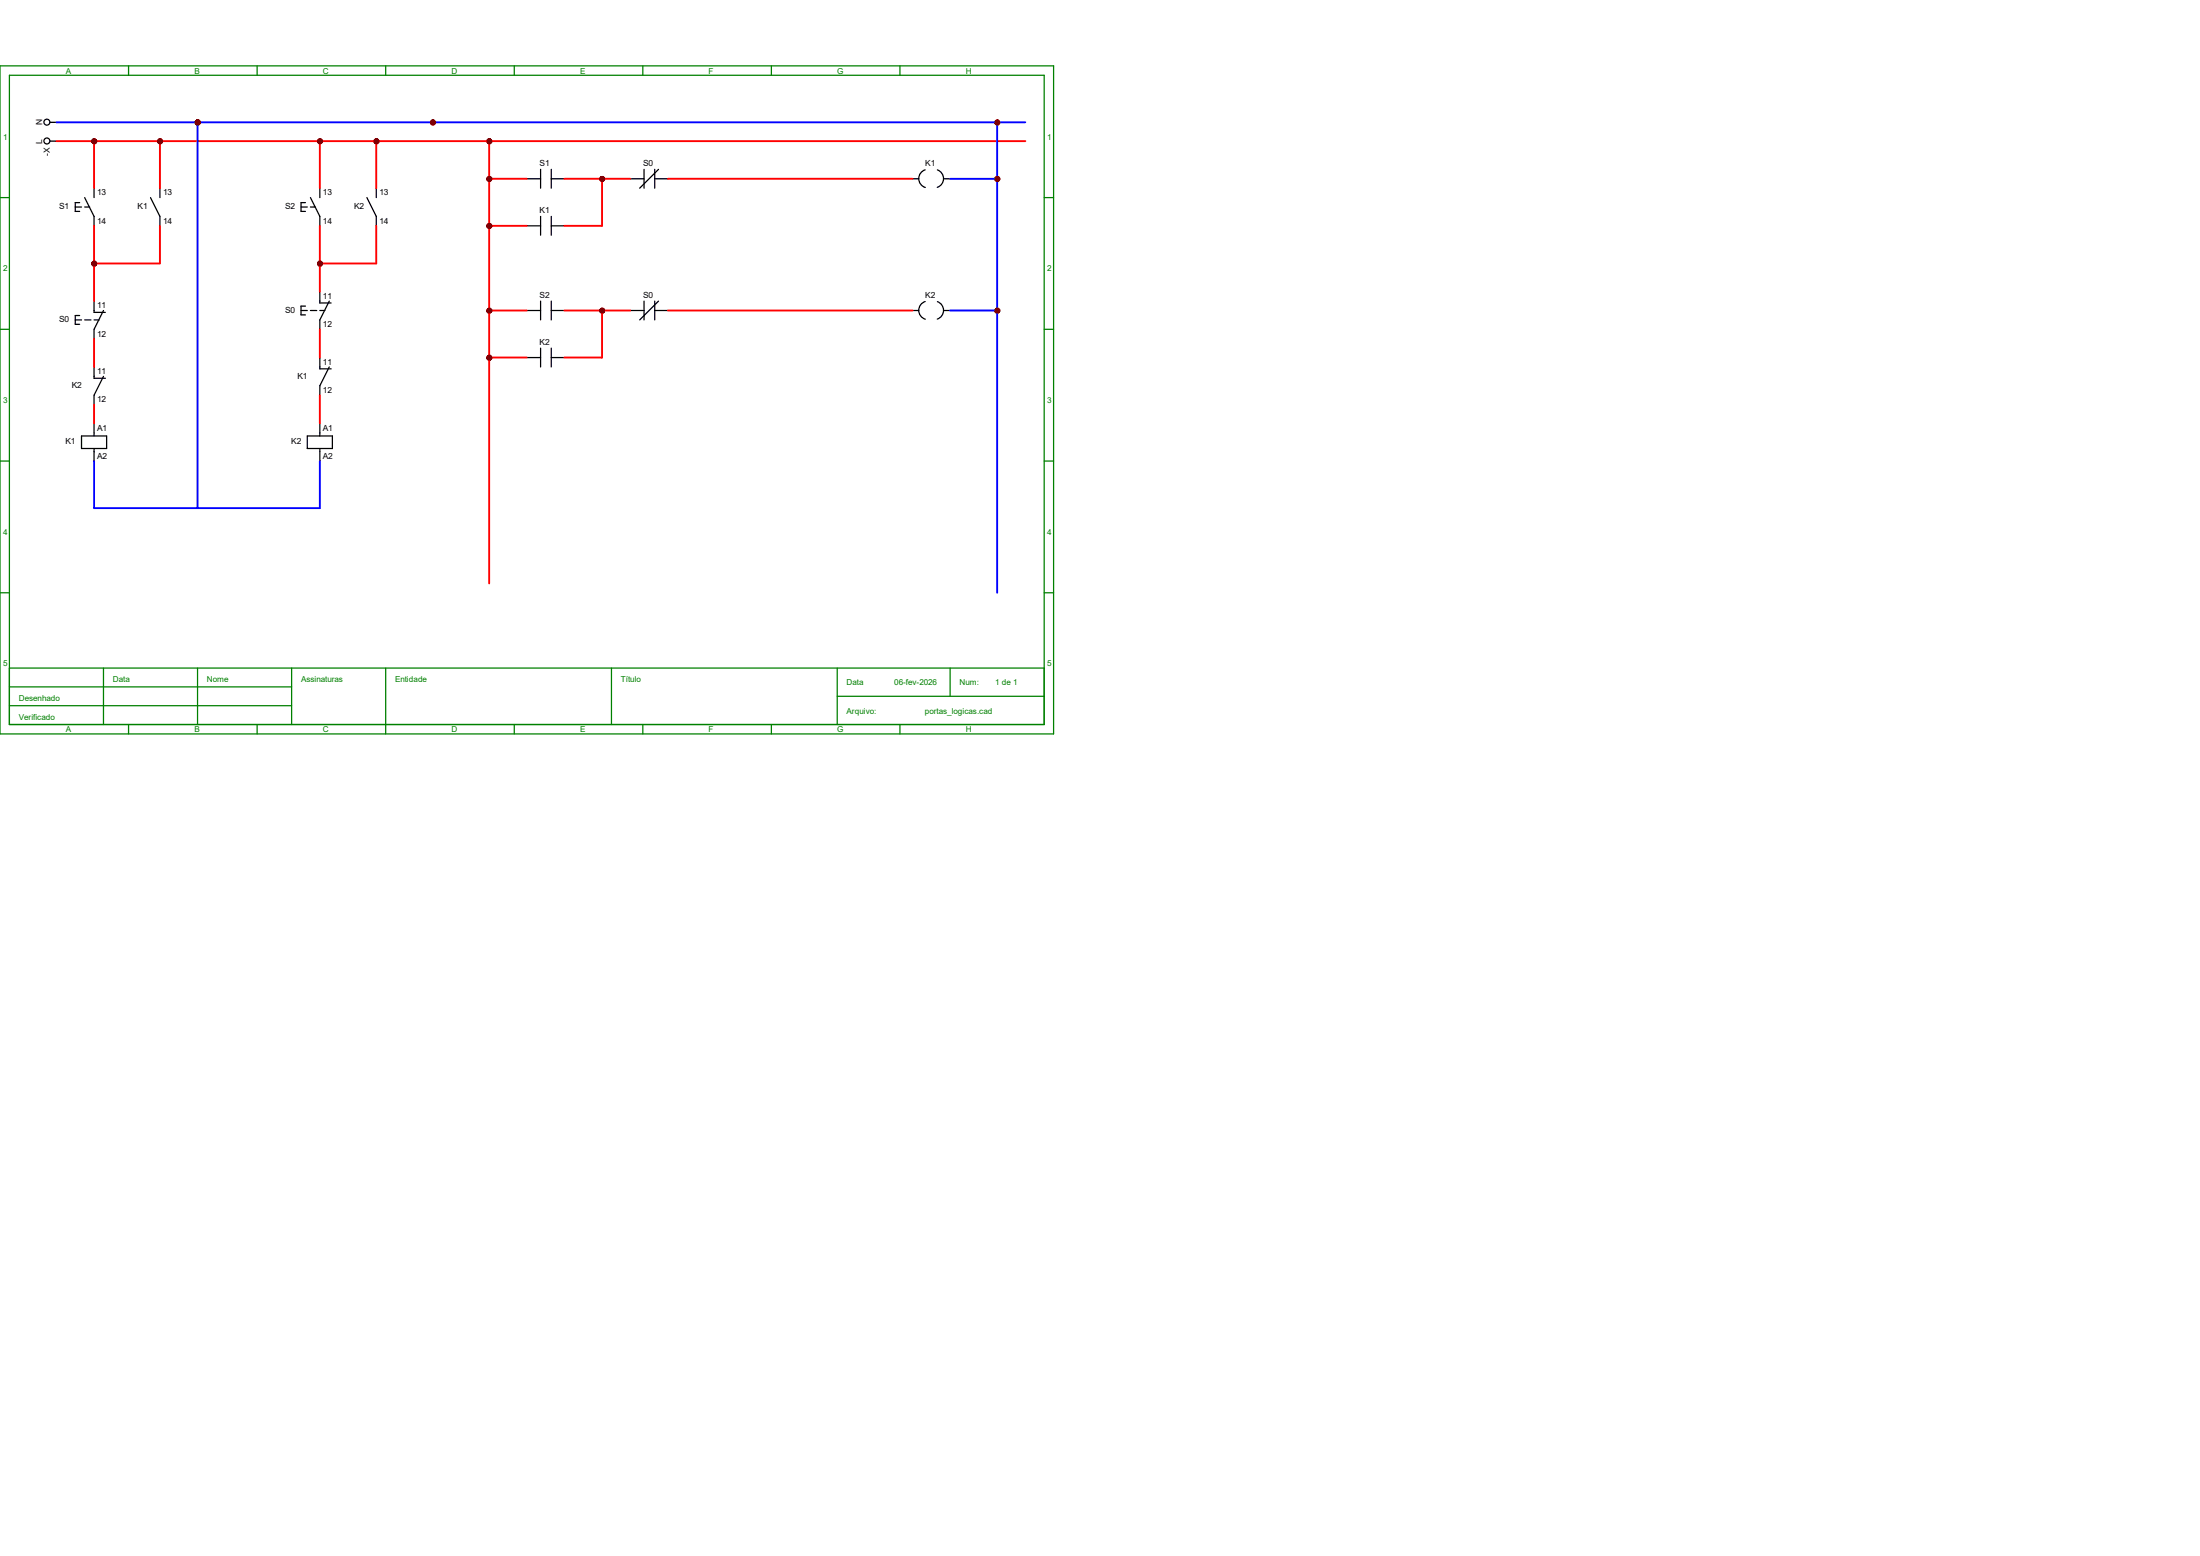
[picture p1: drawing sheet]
<svg xmlns="http://www.w3.org/2000/svg" width="297mm" height="210mm" viewBox="0 0 297 210" stroke-linecap="round" stroke-linejoin="round" font-family="sans-serif">
<g fill="none" stroke="#008000" stroke-width=".17">
<path d="M0 8.9h142.2v90.2h-142.2zM1.3 10.2h139.7v87.6h-139.7zM17.4 8.9v1.3M34.7 8.9v1.3M52.1 8.9v1.3M69.4 8.9v1.3M86.8 8.9v1.3M104.1 8.9v1.3M121.5 8.9v1.3M0 26.7h1.3M141 26.7h1.2M0 44.4h1.3"/>
<path d="M141 44.4h1.2M0 62.2h1.3M141 62.2h1.2M0 80h1.3M1.3 90.2h139.7M1.3 92.7h38.1M1.3 95.2h38.1M14 90.2v7.6M17.4 97.8v1.3M26.7 90.2v7.6M34.7 97.8v1.3M39.4 90.2v7.6"/>
<path d="M52.1 90.2v8.9M69.4 97.8v1.3M82.5 90.2v7.6M86.8 97.8v1.3M104.1 97.8v1.3M113 94h28M113 90.2v7.6M121.5 97.8v1.3M128.3 90.2v3.8M141 80h1.2"/>
</g>
<g fill="none" stroke="#000" stroke-width=".17">
<path d="M6.8 19h.8M6.8 16.5h.8M10.2 27.9h.8M10.8 27.3h-.6v1.2h.6M11.4 26.7l1.3 2.5v1.3M11.4 27.9h.7M12.7 25.4v1.3M20.3 26.7l1.3 2.5v1.3M21.6 25.4v1.3M40.6 27.9h.9M41.2 27.3h-.6v1.2h.6M41.9 27.9h.7"/>
<path d="M41.9 26.7l1.3 2.5v1.3M43.2 25.4v1.3M43.2 39.4v1.5h1.5M49.5 26.7l1.3 2.5v1.3M50.8 25.4v1.3M10.2 43.2h.8M10.8 42.6h-.6v1.2h.6M11 58.8h3.4v1.7h-3.4zM11.4 43.2h.9M12.7 40.6v1.6h1.5M12.7 57.1v1.7M12.7 43.2h.7"/>
<path d="M14 41.9l-1.3 2.5v1.3M40.6 41.9h.9M41.2 41.3h-.6v1.2h.6M41.5 58.8h3.4v1.7h-3.4zM41.9 41.9h.9M43.2 57.1v1.7M43.2 41.9h.7M44.4 40.6l-1.2 2.6v1.2M12.7 60.5v1.7M43.2 60.5v1.7"/>
<circle cx="6.3" cy="16.5" r=".4"/>
<circle cx="6.3" cy="19" r=".4"/>
</g>
<g fill="#f00" stroke="#800000" stroke-width=".17">
<circle cx="12.7" cy="19.1" r=".28"/>
<circle cx="21.6" cy="19.1" r=".28"/>
<circle cx="12.7" cy="35.6" r=".28"/>
<circle cx="43.2" cy="19.1" r=".28"/>
<circle cx="50.8" cy="19.1" r=".28"/>
<circle cx="43.2" cy="35.6" r=".28"/>
<circle cx="26.7" cy="16.5" r=".28"/>
<circle cx="58.4" cy="16.5" r=".28"/>
<circle cx="134.6" cy="16.5" r=".28"/>
<circle cx="66.1" cy="19.1" r=".28"/>
</g>
<g fill="none" stroke="#000" stroke-width=".17">
<path d="M71.1 24.1h1.9M71.1 30.5h1.9M73 22.9v2.5M73 29.2v2.5M74.4 24.1h1.8M74.4 22.9v2.5M74.4 29.2v2.5M74.4 30.5h1.8M85.1 24.1h1.9M87 22.9v2.5M88.4 24.1h1.8M88.4 22.9v2.5"/>
<path d="M88.9 22.9l-2.5 2.5M123.2 24.1h.8M124.9 22.9a1.25 1.25 0 0 0-.9 1.2 1.25 1.25 0 0 0 .9 1.2M126.6 22.9a1.25 1.25 0 0 1 .8 1.2 1.25 1.25 0 0 1-.9 1.2M127.4 24.1h.9M71.1 41.9h1.9M71.1 48.3h1.9M73 40.6v2.6M73 47v2.5M74.4 40.6v2.6M74.4 47v2.5M74.4 41.9h1.8"/>
<path d="M74.4 48.3h1.8M85.1 41.9h1.9M87 40.6v2.6M88.4 41.9h1.8M88.4 40.6v2.6M88.9 40.6l-2.5 2.6M123.2 41.9h.8M124.9 40.7a1.25 1.25 0 0 0-.9 1.2 1.25 1.25 0 0 0 .9 1.2M126.6 40.7a1.25 1.25 0 0 1 .8 1.2 1.25 1.25 0 0 1-.9 1.2M127.4 41.9h.9"/>
</g>
<g fill="#f00" stroke="#800000" stroke-width=".17">
<circle cx="134.6" cy="24.2" r=".28"/>
<circle cx="134.6" cy="41.9" r=".28"/>
<circle cx="66.1" cy="24.2" r=".28"/>
<circle cx="81.3" cy="24.2" r=".28"/>
<circle cx="66.1" cy="30.5" r=".28"/>
<circle cx="66.1" cy="41.9" r=".28"/>
<circle cx="66.1" cy="48.3" r=".28"/>
<circle cx="81.3" cy="41.9" r=".28"/>
</g>
<path d="M12.7 49.5v1.6h1.5M14 50.8l-1.3 2.5v1.3M43.2 48.3v1.5h1.5M44.4 49.5l-1.2 2.6v1.2" fill="none" stroke="#000" stroke-width=".17"/>
<g fill="#f00" stroke="#800000" stroke-width=".25">
<circle cx="12.7" cy="19.1" r=".28"/>
<circle cx="21.6" cy="19.1" r=".28"/>
<circle cx="12.7" cy="35.6" r=".28"/>
<circle cx="43.2" cy="19.1" r=".28"/>
<circle cx="50.8" cy="19.1" r=".28"/>
<circle cx="43.2" cy="35.6" r=".28"/>
<circle cx="26.7" cy="16.5" r=".28"/>
<circle cx="58.4" cy="16.5" r=".28"/>
<circle cx="134.6" cy="16.5" r=".28"/>
<circle cx="66.1" cy="19.1" r=".28"/>
<circle cx="134.6" cy="24.2" r=".28"/>
<circle cx="134.6" cy="41.9" r=".28"/>
<circle cx="66.1" cy="24.2" r=".28"/>
<circle cx="81.3" cy="24.2" r=".28"/>
<circle cx="66.1" cy="30.5" r=".28"/>
<circle cx="66.1" cy="41.9" r=".28"/>
<circle cx="66.1" cy="48.3" r=".28"/>
<circle cx="81.3" cy="41.9" r=".28"/>
</g>
<g fill="none" stroke="#f00" stroke-width=".25">
<path d="M7.6 19h130.8M12.7 19v6.4M21.6 19v6.4M43.2 19v6.4M50.8 19v6.4M66 19v59.7M12.7 30.5v10.1M21.6 30.5v5.1h-8.9M43.2 30.5v8.9M50.8 30.5v5.1h-7.6M66 24.1h5.1M66 30.5h5.1"/>
<path d="M76.2 24.1h8.9M81.3 24.1v6.4h-5.1M90.2 24.1h33M12.7 45.7v3.8M12.7 54.6v2.5M43.2 44.4v3.9M43.2 53.3v3.8M66 41.9h5.1M66 48.3h5.1M76.2 41.9h8.9M81.3 41.9v6.4h-5.1M90.2 41.9h33"/>
</g>
<path d="M7.6 16.5h130.8M26.7 16.5v52.1M134.6 16.5v63.5M128.3 24.1h6.3M128.3 41.9h6.3M12.7 62.2v6.4h30.5v-6.4" fill="none" stroke="#00f" stroke-width=".25"/>
<g fill="#800000" stroke="#800000" stroke-width=".25">
<circle cx="12.7" cy="19.1" r=".28"/>
<circle cx="21.6" cy="19.1" r=".28"/>
<circle cx="12.7" cy="35.6" r=".28"/>
<circle cx="43.2" cy="19.1" r=".28"/>
<circle cx="50.8" cy="19.1" r=".28"/>
<circle cx="43.2" cy="35.6" r=".28"/>
<circle cx="26.7" cy="16.5" r=".28"/>
<circle cx="58.4" cy="16.5" r=".28"/>
<circle cx="134.6" cy="16.5" r=".28"/>
<circle cx="66.1" cy="19.1" r=".28"/>
<circle cx="134.6" cy="24.2" r=".28"/>
<circle cx="134.6" cy="41.9" r=".28"/>
<circle cx="66.1" cy="24.2" r=".28"/>
<circle cx="81.3" cy="24.2" r=".28"/>
<circle cx="66.1" cy="30.5" r=".28"/>
<circle cx="66.1" cy="41.9" r=".28"/>
<circle cx="66.1" cy="48.3" r=".28"/>
<circle cx="81.3" cy="41.9" r=".28"/>
</g>
<g font-size="1.1" fill="#008000">
<text x="8.9" y="9.9">A</text>
<text x="26.2" y="9.9">B</text>
<text x="43.6" y="9.9">C</text>
<text x="61" y="9.9">D</text>
<text x="78.3" y="9.9">E</text>
<text x="95.7" y="9.9">F</text>
<text x="113" y="9.9">G</text>
<text x="130.4" y="9.9">H</text>
<text x=".4" y="18.8">1</text>
<text x="141.4" y="18.8">1</text>
<text x=".4" y="36.6">2</text>
<text x="141.4" y="36.6">2</text>
<text x=".4" y="54.4">3</text>
<text x="141.4" y="54.4">3</text>
<text x=".4" y="72.2">4</text>
<text x="141.4" y="72.2">4</text>
<text x=".4" y="90">5</text>
<text x="141.4" y="90">5</text>
<text x="2.5" y="94.6">Desenhado</text>
<text x="15.2" y="92.1">Data</text>
<text x="27.9" y="92.1">Nome</text>
<text x="40.6" y="92.1">Assinaturas</text>
<text x="53.3" y="92.1">Entidade</text>
<text x="83.8" y="92.1">Título</text>
<text x="114.3" y="92.5">Data</text>
<text x="120.7" y="92.5">06-fev-2026</text>
<text x="129.5" y="92.5">Num:</text>
<text x="134.4" y="92.5">1 de 1</text>
<text x="2.5" y="97.2">Verificado</text>
<text x="8.9" y="98.8">A</text>
<text x="26.2" y="98.8">B</text>
<text x="43.6" y="98.8">C</text>
<text x="61" y="98.8">D</text>
<text x="78.3" y="98.8">E</text>
<text x="95.7" y="98.8">F</text>
<text x="113" y="98.8">G</text>
<text x="114.3" y="96.3">Arquivo:</text>
<text x="124.8" y="96.3">portas_logicas.cad</text>
<text x="130.4" y="98.8">H</text>
</g>
<g font-size="1.1">
<text x="5.7" y="16.8" transform="rotate(-90 5.7 16.8)">N</text>
<text x="5.7" y="19.4" transform="rotate(-90 5.7 19.4)">L</text>
<text x="6.7" y="21" transform="rotate(-90 6.7 21)">-X</text>
<text x="72.9" y="22.4">S1</text>
<text x="86.8" y="22.4">S0</text>
<text x="124.9" y="22.4">K1</text>
<text x="8" y="28.2">S1</text>
<text x="13.1" y="26.4">13</text>
<text x="18.6" y="28.2">K1</text>
<text x="22" y="26.4">13</text>
<text x="38.5" y="28.2">S2</text>
<text x="43.6" y="26.4">13</text>
<text x="47.8" y="28.2">K2</text>
<text x="51.2" y="26.4">13</text>
<text x="72.9" y="28.7">K1</text>
<text x="13.1" y="30.2">14</text>
<text x="22" y="30.2">14</text>
<text x="43.6" y="30.2">14</text>
<text x="51.2" y="30.2">14</text>
<text x="13.1" y="41.6">11</text>
<text x="43.6" y="40.3">11</text>
<text x="72.9" y="40.2">S2</text>
<text x="86.8" y="40.2">S0</text>
<text x="124.9" y="40.2">K2</text>
<text x="8" y="43.5">S0</text>
<text x="13.1" y="45.4">12</text>
<text x="38.5" y="42.2">S0</text>
<text x="43.6" y="44.2">12</text>
<text x="72.9" y="46.5">K2</text>
<text x="9.7" y="52.4">K2</text>
<text x="13.1" y="50.5">11</text>
<text x="40.2" y="51.1">K1</text>
<text x="43.6" y="49.2">11</text>
<text x="43.6" y="53">12</text>
<text x="8.8" y="60">K1</text>
<text x="13.1" y="58.1">A1</text>
<text x="13.1" y="54.3">12</text>
<text x="39.3" y="60">K2</text>
<text x="43.6" y="58.1">A1</text>
<text x="13.1" y="61.9">A2</text>
<text x="43.6" y="61.9">A2</text>
</g>
</svg>
